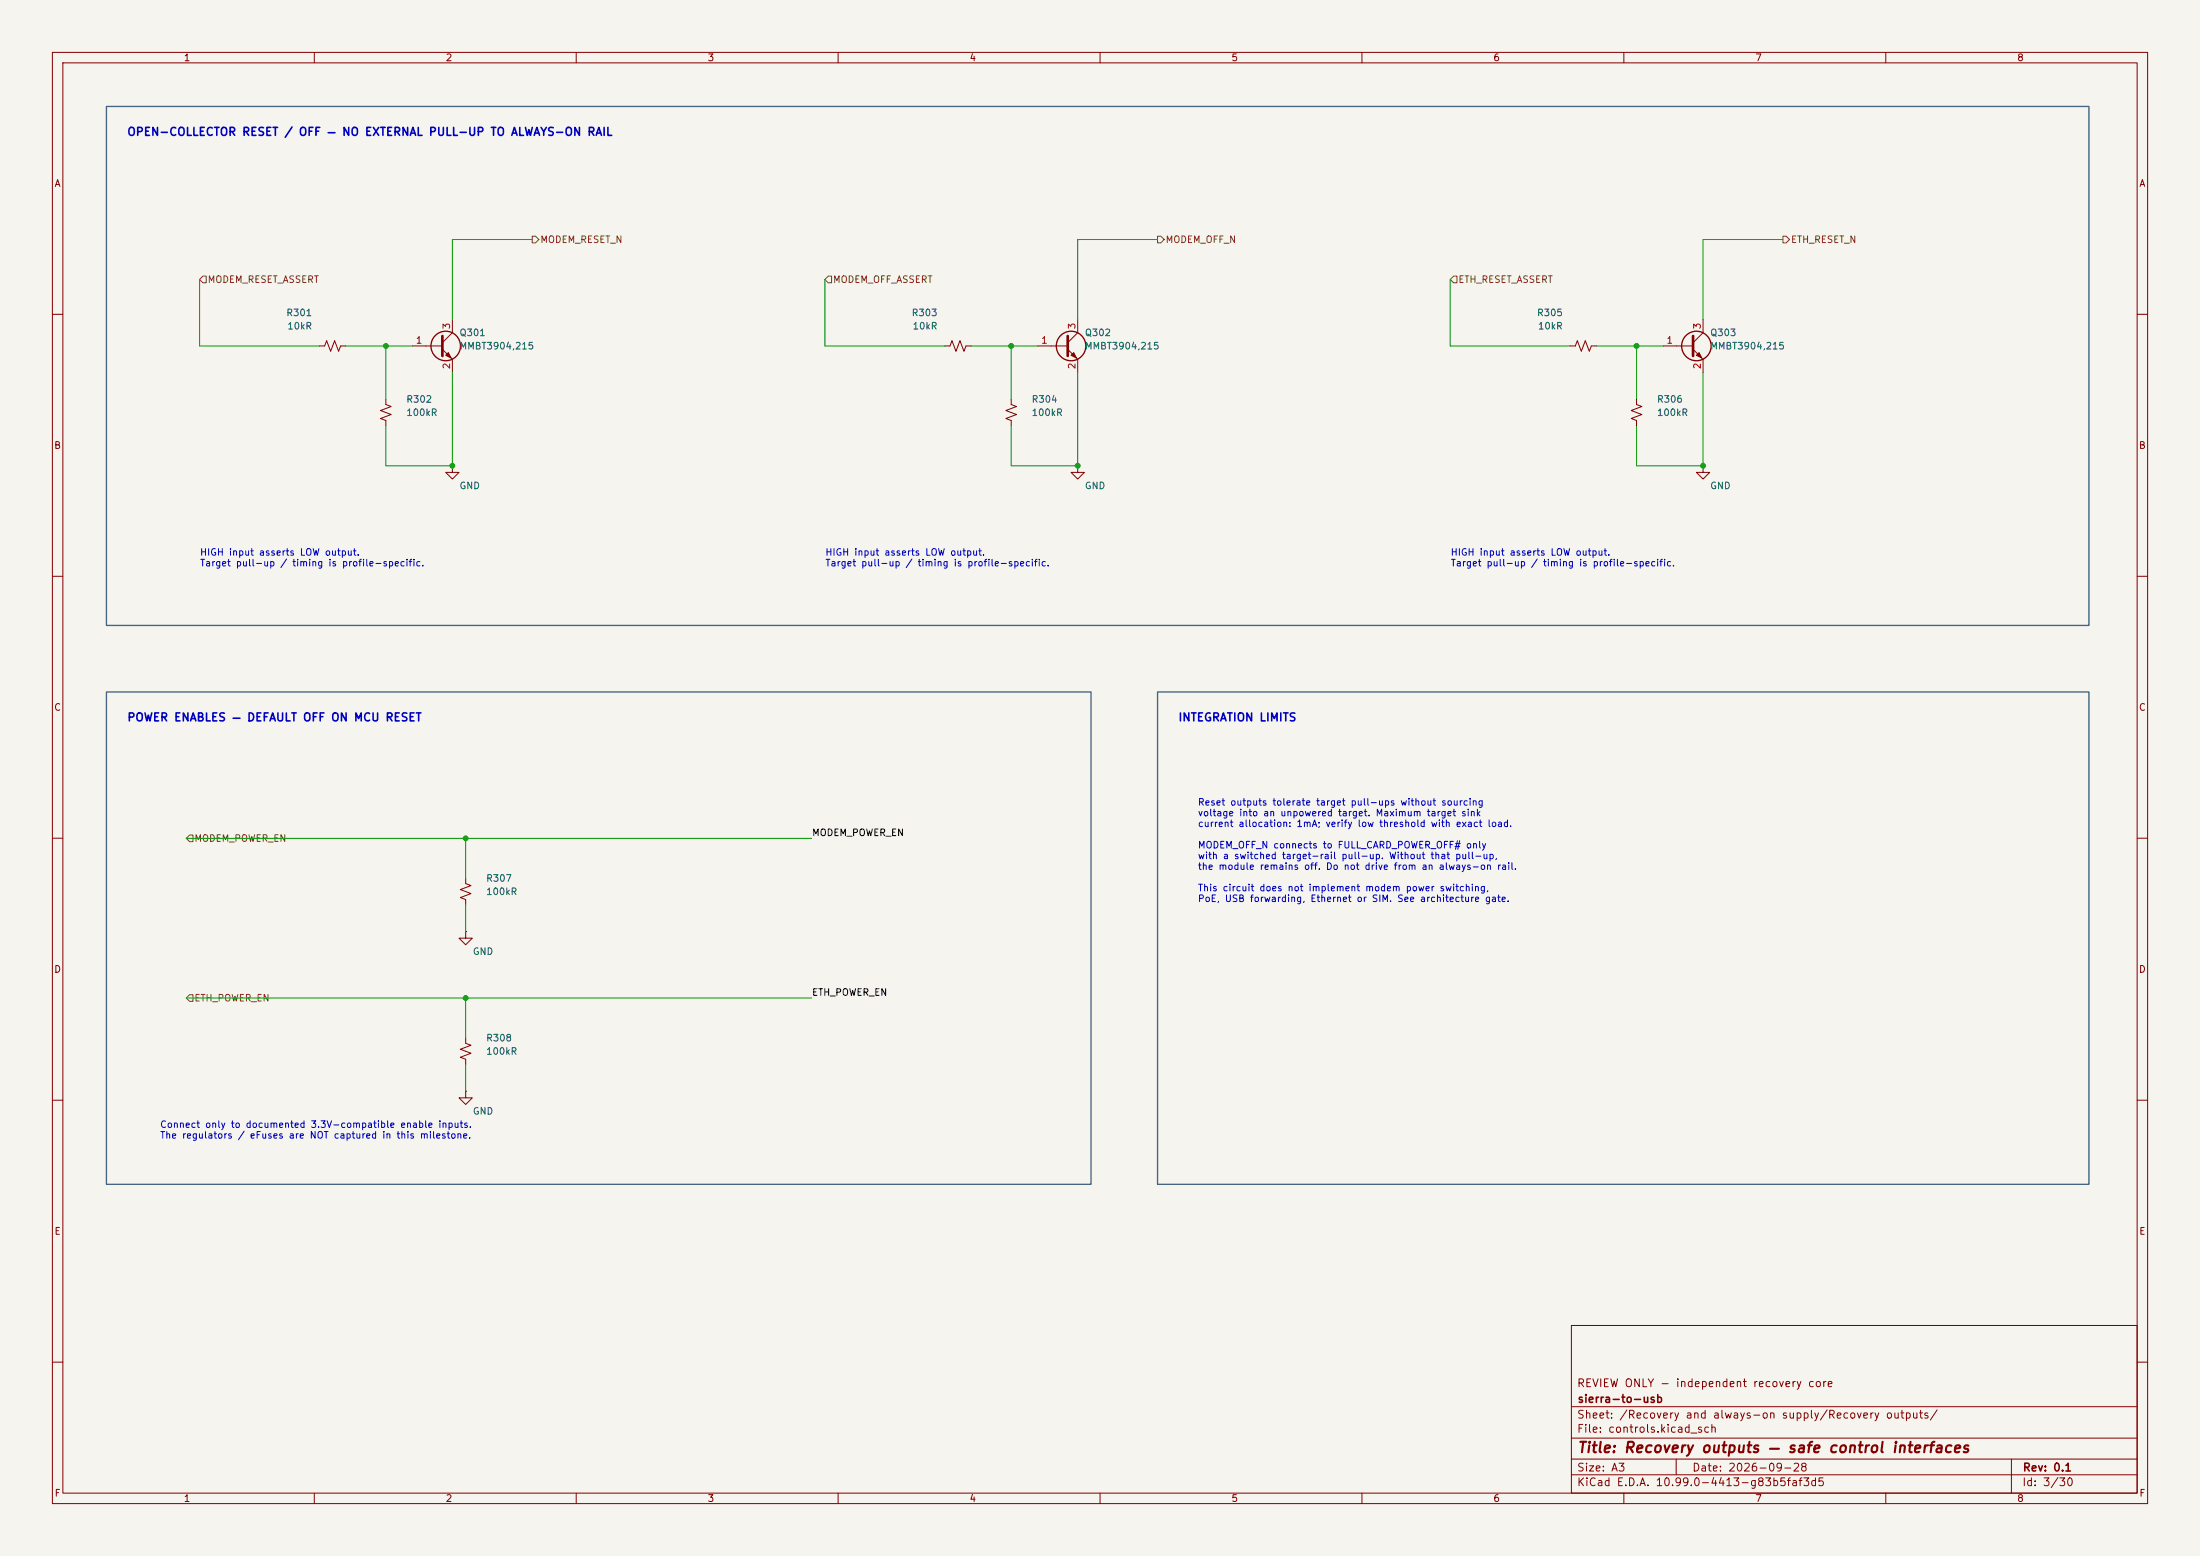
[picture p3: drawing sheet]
(kicad_sch
 (version 20260830)
 (generator "eeschema")
 (generator_version "10.99")
 (paper "A3")
 (title_block
  (title "Recovery outputs — safe control interfaces")
  (date "2026-09-28")
  (rev "0.1")
  (company "sierra-to-usb")
  (comment 1 "REVIEW ONLY - independent recovery core"))
 (lib_symbols
  (symbol "Device:R_Small_US"
   (pin_numbers (hide yes))
   (pin_names
    (offset 0.254) (hide yes)) (exclude_from_sim no) (in_bom yes) (on_board yes)
   (in_pos_files yes)
   (duplicate_pin_numbers_are_jumpers no)
   (property "Reference" "R" (at 0.762 0.508 0) (show_name no) (do_not_autoplace no) (effects (font (size 1.27 1.27)) (justify left)))
   (property "Value" "R_Small_US" (at 0.762 -1.016 0) (show_name no) (do_not_autoplace no) (effects (font (size 1.27 1.27)) (justify left)))
   (property "Footprint" "" (at 0 0 0) (show_name no) (do_not_autoplace no) (hide yes) (effects (font (size 1.27 1.27))))
   (property "Datasheet" "" (at 0 0 0) (show_name no) (do_not_autoplace no) (hide yes) (effects (font (size 1.27 1.27))))
   (property "Description" "Resistor, small US symbol" (at 0 0 0) (show_name no) (do_not_autoplace no) (hide yes) (effects (font (size 1.27 1.27))))
   (symbol "R_Small_US_1_1"
    (polyline (pts (xy 0 1.524) (xy 1.016 1.143) (xy 0 0.762) (xy -1.016 0.381) (xy 0 0)) (stroke (width 0) (type default)) (fill (type none)))
    (polyline (pts (xy 0 0) (xy 1.016 -0.381) (xy 0 -0.762) (xy -1.016 -1.143) (xy 0 -1.524)) (stroke (width 0) (type default)) (fill (type none)))
    (pin passive line (at 0 2.54 270) (length 1.016) (name "" (effects (font (size 1.27 1.27)))) (number "1" (effects (font (size 1.27 1.27)))))
    (pin passive line (at 0 -2.54 90) (length 1.016) (name "" (effects (font (size 1.27 1.27)))) (number "2" (effects (font (size 1.27 1.27))))))
   (embedded_fonts no))
  (symbol "Transistor_BJT:MMBT3904"
   (pin_names
    (offset 0) (hide yes)) (exclude_from_sim no) (in_bom yes) (on_board yes)
   (in_pos_files yes)
   (duplicate_pin_numbers_are_jumpers no)
   (property "Reference" "Q" (at 5.08 1.905 0) (show_name no) (do_not_autoplace no) (effects (font (size 1.27 1.27)) (justify left)))
   (property "Value" "MMBT3904" (at 5.08 0 0) (show_name no) (do_not_autoplace no) (effects (font (size 1.27 1.27)) (justify left)))
   (property "Footprint" "Package_TO_SOT_SMD:SOT-23" (at 5.08 -1.905 0) (show_name no) (do_not_autoplace no) (hide yes) (effects (font (size 1.27 1.27)
    (italic yes)) (justify left)))
   (property "Datasheet" "https://www.onsemi.com/pdf/datasheet/pzt3904-d.pdf" (at 0 0 0) (show_name no) (do_not_autoplace no) (hide yes) (effects (font (size 1.27 1.27)) (justify left)))
   (property "Description" "0.2A Ic, 40V Vce, Small Signal NPN Transistor, SOT-23" (at 0 0 0) (show_name no) (do_not_autoplace no) (hide yes) (effects (font (size 1.27 1.27))))
   (property "Sim.Device" "NPN" (at 0 0 0) (show_name no) (do_not_autoplace no) (hide yes) (effects (font (size 1.27 1.27))))
   (property "Sim.Pins" "1=B 2=E 3=C" (at 0 0 0) (show_name no) (do_not_autoplace no) (hide yes) (effects (font (size 1.27 1.27))))
   (symbol "MMBT3904_0_1"
    (polyline (pts (xy -2.54 0) (xy 0.635 0)) (stroke (width 0) (type default)) (fill (type none)))
    (polyline (pts (xy 0.635 1.905) (xy 0.635 -1.905)) (stroke (width 0.508) (type default)) (fill (type none)))
    (circle (center 1.27 0) (radius 2.8194) (stroke (width 0.254) (type default)) (fill (type none))))
   (symbol "MMBT3904_1_1"
    (polyline (pts (xy 0.635 0.635) (xy 2.54 2.54)) (stroke (width 0) (type default)) (fill (type none)))
    (polyline (pts (xy 0.635 -0.635) (xy 2.54 -2.54)) (stroke (width 0) (type default)) (fill (type none)))
    (polyline (pts (xy 1.27 -1.778) (xy 1.778 -1.27) (xy 2.286 -2.286) (xy 1.27 -1.778)) (stroke (width 0) (type default)) (fill (type outline)))
    (pin input line (at -5.08 0 0) (length 2.54) (name "B" (effects (font (size 1.27 1.27)))) (number "1" (effects (font (size 1.27 1.27)))))
    (pin passive line (at 2.54 -5.08 90) (length 2.54) (name "E" (effects (font (size 1.27 1.27)))) (number "2" (effects (font (size 1.27 1.27)))))
    (pin passive line (at 2.54 5.08 270) (length 2.54) (name "C" (effects (font (size 1.27 1.27)))) (number "3" (effects (font (size 1.27 1.27))))))
   (embedded_fonts no))
  (symbol "power:GND"
   (power global)
   (pin_numbers (hide yes))
   (pin_names
    (offset 0) (hide yes)) (exclude_from_sim no) (in_bom yes) (on_board yes)
   (in_pos_files yes)
   (duplicate_pin_numbers_are_jumpers no)
   (property "Reference" "#PWR" (at 0 -6.35 0) (show_name no) (do_not_autoplace no) (hide yes) (effects (font (size 1.27 1.27))))
   (property "Value" "GND" (at 0 -3.81 0) (show_name no) (do_not_autoplace no) (effects (font (size 1.27 1.27))))
   (property "Footprint" "" (at 0 0 0) (show_name no) (do_not_autoplace no) (hide yes) (effects (font (size 1.27 1.27))))
   (property "Datasheet" "" (at 0 0 0) (show_name no) (do_not_autoplace no) (hide yes) (effects (font (size 1.27 1.27))))
   (property "Description" "Power symbol creates a global label with name \"GND\" , ground" (at 0 0 0) (show_name no) (do_not_autoplace no) (hide yes) (effects (font (size 1.27 1.27))))
   (symbol "GND_0_1"
    (polyline (pts (xy 0 0) (xy 0 -1.27) (xy 1.27 -1.27) (xy 0 -2.54) (xy -1.27 -1.27) (xy 0 -1.27)) (stroke (width 0) (type default)) (fill (type none))))
   (symbol "GND_1_1"
    (pin power_in line (at 0 0 270) (length 0) (name "" (effects (font (size 1.27 1.27)))) (number "1" (effects (font (size 1.27 1.27))))))
   (embedded_fonts no)))
 (rectangle
  (start 20.32 132.08)
  (end 208.28 226.06)
  (stroke (width 0.254) (type default) (color 70 100 130 1))
  (fill (type none)))
 (rectangle
  (start 220.98 132.08)
  (end 398.78 226.06)
  (stroke (width 0.254) (type default) (color 70 100 130 1))
  (fill (type none)))
 (rectangle
  (start 20.32 20.32)
  (end 398.78 119.38)
  (stroke (width 0.254) (type default) (color 70 100 130 1))
  (fill (type none)))
 (text "INTEGRATION LIMITS"
  (exclude_from_sim no)
  (at 224.79 137.16 0)
  (effects (font (size 1.524 1.524)
    (bold yes)) (justify left)))
 (text "OPEN-COLLECTOR RESET / OFF — NO EXTERNAL PULL-UP TO ALWAYS-ON RAIL"
  (exclude_from_sim no)
  (at 24.13 25.4 0)
  (effects (font (size 1.524 1.524)
    (bold yes)) (justify left)))
 (text "POWER ENABLES — DEFAULT OFF ON MCU RESET"
  (exclude_from_sim no)
  (at 24.13 137.16 0)
  (effects (font (size 1.524 1.524)
    (bold yes)) (justify left)))
 (text "HIGH input asserts LOW output.\nTarget pull-up / timing is profile-specific."
  (exclude_from_sim no)
  (at 157.48 106.68 0)
  (effects (font (size 1.27 1.27)) (justify left)))
 (text "HIGH input asserts LOW output.\nTarget pull-up / timing is profile-specific."
  (exclude_from_sim no)
  (at 276.86 106.68 0)
  (effects (font (size 1.27 1.27)) (justify left)))
 (text "Reset outputs tolerate target pull-ups without sourcing\nvoltage into an unpowered target. Maximum target sink\ncurrent allocation: 1mA; verify low threshold with exact load.\n\nMODEM_OFF_N connects to FULL_CARD_POWER_OFF# only\nwith a switched target-rail pull-up. Without that pull-up,\nthe module remains off. Do not drive from an always-on rail.\n\nThis circuit does not implement modem power switching,\nPoE, USB forwarding, Ethernet or SIM. See architecture gate."
  (exclude_from_sim no)
  (at 228.6 162.56 0)
  (effects (font (size 1.27 1.27)) (justify left)))
 (text "HIGH input asserts LOW output.\nTarget pull-up / timing is profile-specific."
  (exclude_from_sim no)
  (at 38.1 106.68 0)
  (effects (font (size 1.27 1.27)) (justify left)))
 (text "Connect only to documented 3.3V-compatible enable inputs.\nThe regulators / eFuses are NOT captured in this milestone."
  (exclude_from_sim no)
  (at 30.48 215.9 0)
  (effects (font (size 1.27 1.27)) (justify left)))
 (junction
  (at 193.04 66.04)
  (diameter 0)
  (color 0 0 0 0))
 (junction
  (at 312.42 66.04)
  (diameter 0)
  (color 0 0 0 0))
 (junction
  (at 73.66 66.04)
  (diameter 0)
  (color 0 0 0 0))
 (junction
  (at 88.9 160.02)
  (diameter 0)
  (color 0 0 0 0))
 (junction
  (at 86.36 88.9)
  (diameter 0)
  (color 0 0 0 0))
 (junction
  (at 205.74 88.9)
  (diameter 0)
  (color 0 0 0 0))
 (junction
  (at 88.9 190.5)
  (diameter 0)
  (color 0 0 0 0))
 (junction
  (at 325.12 88.9)
  (diameter 0)
  (color 0 0 0 0))
 (wire
  (pts (xy 193.04 88.9) (xy 205.74 88.9))
  (stroke (width 0) (type default)))
 (wire
  (pts (xy 86.36 71.12) (xy 86.36 88.9))
  (stroke (width 0) (type default)))
 (wire
  (pts (xy 88.9 160.02) (xy 154.94 160.02))
  (stroke (width 0) (type default)))
 (wire
  (pts (xy 205.74 60.96) (xy 205.74 45.72))
  (stroke (width 0) (type default)))
 (wire
  (pts (xy 73.66 81.28) (xy 73.66 88.9))
  (stroke (width 0) (type default)))
 (wire
  (pts (xy 38.1 53.34) (xy 38.1 66.04))
  (stroke (width 0) (type default)))
 (wire
  (pts (xy 157.48 53.34) (xy 157.48 66.04))
  (stroke (width 0) (type default)))
 (wire
  (pts (xy 88.9 190.5) (xy 88.9 198.12))
  (stroke (width 0) (type default)))
 (wire
  (pts (xy 35.56 160.02) (xy 88.9 160.02))
  (stroke (width 0) (type default)))
 (wire
  (pts (xy 73.66 66.04) (xy 73.66 76.2))
  (stroke (width 0) (type default)))
 (wire
  (pts (xy 86.36 45.72) (xy 101.6 45.72))
  (stroke (width 0) (type default)))
 (wire
  (pts (xy 66.04 66.04) (xy 78.74 66.04))
  (stroke (width 0) (type default)))
 (wire
  (pts (xy 185.42 66.04) (xy 198.12 66.04))
  (stroke (width 0) (type default)))
 (wire
  (pts (xy 38.1 66.04) (xy 60.96 66.04))
  (stroke (width 0) (type default)))
 (wire
  (pts (xy 88.9 190.5) (xy 154.94 190.5))
  (stroke (width 0) (type default)))
 (wire
  (pts (xy 312.42 81.28) (xy 312.42 88.9))
  (stroke (width 0) (type default)))
 (wire
  (pts (xy 205.74 45.72) (xy 220.98 45.72))
  (stroke (width 0) (type default)))
 (wire
  (pts (xy 35.56 190.5) (xy 88.9 190.5))
  (stroke (width 0) (type default)))
 (wire
  (pts (xy 304.8 66.04) (xy 317.5 66.04))
  (stroke (width 0) (type default)))
 (wire
  (pts (xy 193.04 81.28) (xy 193.04 88.9))
  (stroke (width 0) (type default)))
 (wire
  (pts (xy 325.12 45.72) (xy 340.36 45.72))
  (stroke (width 0) (type default)))
 (wire
  (pts (xy 325.12 71.12) (xy 325.12 88.9))
  (stroke (width 0) (type default)))
 (wire
  (pts (xy 157.48 66.04) (xy 180.34 66.04))
  (stroke (width 0) (type default)))
 (wire
  (pts (xy 312.42 88.9) (xy 325.12 88.9))
  (stroke (width 0) (type default)))
 (wire
  (pts (xy 312.42 66.04) (xy 312.42 76.2))
  (stroke (width 0) (type default)))
 (wire
  (pts (xy 88.9 160.02) (xy 88.9 167.64))
  (stroke (width 0) (type default)))
 (wire
  (pts (xy 325.12 60.96) (xy 325.12 45.72))
  (stroke (width 0) (type default)))
 (wire
  (pts (xy 88.9 172.72) (xy 88.9 177.8))
  (stroke (width 0) (type default)))
 (wire
  (pts (xy 88.9 203.2) (xy 88.9 208.28))
  (stroke (width 0) (type default)))
 (wire
  (pts (xy 276.86 53.34) (xy 276.86 66.04))
  (stroke (width 0) (type default)))
 (wire
  (pts (xy 276.86 66.04) (xy 299.72 66.04))
  (stroke (width 0) (type default)))
 (wire
  (pts (xy 205.74 71.12) (xy 205.74 88.9))
  (stroke (width 0) (type default)))
 (wire
  (pts (xy 73.66 88.9) (xy 86.36 88.9))
  (stroke (width 0) (type default)))
 (wire
  (pts (xy 193.04 66.04) (xy 193.04 76.2))
  (stroke (width 0) (type default)))
 (wire
  (pts (xy 86.36 60.96) (xy 86.36 45.72))
  (stroke (width 0) (type default)))
 (label "MODEM_POWER_EN"
  (at 154.94 160.02 0)
  (effects (font (size 1.27 1.27)) (justify left bottom)))
 (label "ETH_POWER_EN"
  (at 154.94 190.5 0)
  (effects (font (size 1.27 1.27)) (justify left bottom)))
 (hierarchical_label "MODEM_OFF_ASSERT"
  (shape input)
  (at 157.48 53.34 0)
  (effects (font (size 1.27 1.27)) (justify left)))
 (hierarchical_label "ETH_RESET_N"
  (shape output)
  (at 340.36 45.72 0)
  (effects (font (size 1.27 1.27)) (justify left)))
 (hierarchical_label "ETH_POWER_EN"
  (shape input)
  (at 35.56 190.5 0)
  (effects (font (size 1.27 1.27)) (justify left)))
 (hierarchical_label "MODEM_POWER_EN"
  (shape input)
  (at 35.56 160.02 0)
  (effects (font (size 1.27 1.27)) (justify left)))
 (hierarchical_label "MODEM_RESET_ASSERT"
  (shape input)
  (at 38.1 53.34 0)
  (effects (font (size 1.27 1.27)) (justify left)))
 (hierarchical_label "MODEM_RESET_N"
  (shape output)
  (at 101.6 45.72 0)
  (effects (font (size 1.27 1.27)) (justify left)))
 (hierarchical_label "ETH_RESET_ASSERT"
  (shape input)
  (at 276.86 53.34 0)
  (effects (font (size 1.27 1.27)) (justify left)))
 (hierarchical_label "MODEM_OFF_N"
  (shape output)
  (at 220.98 45.72 0)
  (effects (font (size 1.27 1.27)) (justify left)))
 (symbol
  (lib_id "power:GND")
  (at 325.12 88.9 0)
  (unit 1)
  (body_style 1)
  (exclude_from_sim no)
  (in_bom no)
  (on_board yes)
  (in_pos_files yes)
  (dnp no)
  (property "Reference" "#PWR45" (at 328.93 86.36 0) (hide yes) (show_name no) (do_not_autoplace no) (effects (font (size 1.27 1.27)) (justify left)))
  (property "Value" "GND" (at 326.39 92.71 0) (show_name no) (do_not_autoplace no) (effects (font (size 1.27 1.27)) (justify left)))
  (property "Footprint" "" (at 325.12 88.9 0) (hide yes) (show_name no) (do_not_autoplace no) (effects (font (size 1.27 1.27)) (justify left)))
  (property "Datasheet" "" (at 325.12 88.9 0) (hide yes) (show_name no) (do_not_autoplace no) (effects (font (size 1.27 1.27)) (justify left)))
  (property "Description" "" (at 325.12 88.9 0) (show_name no) (do_not_autoplace no) (effects (font (size 1.27 1.27))))
  (pin "1")
  (instances (project "recovery" (path "" (reference "#PWR45") (unit 1))) (project "appliance" (path "" (reference "#PWR45") (unit 1)))))
 (symbol
  (lib_id "Device:R_Small_US")
  (at 73.66 78.74 0)
  (unit 1)
  (body_style 1)
  (exclude_from_sim no)
  (in_bom yes)
  (on_board yes)
  (in_pos_files yes)
  (dnp no)
  (property "Reference" "R302" (at 77.47 76.2 0) (show_name no) (do_not_autoplace no) (effects (font (size 1.27 1.27)) (justify left)))
  (property "Value" "100kR" (at 77.47 78.74 0) (show_name no) (do_not_autoplace no) (effects (font (size 1.27 1.27)) (justify left)))
  (property "Footprint" "Resistor_SMD:R_0603_1608Metric_Pad0.98x0.95mm_HandSolder" (at 73.66 78.74 0) (hide yes) (show_name no) (do_not_autoplace no) (effects (font (size 1.27 1.27)) (justify left)))
  (property "Datasheet" "https://www.yageo.com/upload/media/product/productsearch/datasheet/rchip/PYu-RC_Group_51_RoHS_L_12.pdf" (at 73.66 78.74 0) (hide yes) (show_name no) (do_not_autoplace no) (effects (font (size 1.27 1.27))))
  (property "Description" "" (at 73.66 78.74 0) (show_name no) (do_not_autoplace no) (effects (font (size 1.27 1.27))))
  (property "MPN" "RC0603FR-07100KL" (at 73.66 78.74 0) (hide yes) (show_name no) (do_not_autoplace no) (effects (font (size 1.27 1.27))))
  (property "Manufacturer" "Yageo" (at 73.66 78.74 0) (hide yes) (show_name no) (do_not_autoplace no) (effects (font (size 1.27 1.27))))
  (property "LCSC" "C14675" (at 73.66 78.74 0) (hide yes) (show_name no) (do_not_autoplace no) (effects (font (size 1.27 1.27))))
  (property "Tolerance" "1%" (at 73.66 78.74 0) (hide yes) (show_name no) (do_not_autoplace no) (effects (font (size 1.27 1.27))))
  (property "Power Rating" "0.1W" (at 73.66 78.74 0) (hide yes) (show_name no) (do_not_autoplace no) (effects (font (size 1.27 1.27))))
  (property "Voltage Rating" "75V" (at 73.66 78.74 0) (hide yes) (show_name no) (do_not_autoplace no) (effects (font (size 1.27 1.27))))
  (pin "1")
  (pin "2")
  (instances (project "recovery" (path "" (reference "R302") (unit 1))) (project "appliance" (path "" (reference "R302") (unit 1)))))
 (symbol
  (lib_id "power:GND")
  (at 86.36 88.9 0)
  (unit 1)
  (body_style 1)
  (exclude_from_sim no)
  (in_bom no)
  (on_board yes)
  (in_pos_files yes)
  (dnp no)
  (property "Reference" "#PWR13" (at 90.17 86.36 0) (hide yes) (show_name no) (do_not_autoplace no) (effects (font (size 1.27 1.27)) (justify left)))
  (property "Value" "GND" (at 87.63 92.71 0) (show_name no) (do_not_autoplace no) (effects (font (size 1.27 1.27)) (justify left)))
  (property "Footprint" "" (at 86.36 88.9 0) (hide yes) (show_name no) (do_not_autoplace no) (effects (font (size 1.27 1.27)) (justify left)))
  (property "Datasheet" "" (at 86.36 88.9 0) (hide yes) (show_name no) (do_not_autoplace no) (effects (font (size 1.27 1.27)) (justify left)))
  (property "Description" "" (at 86.36 88.9 0) (show_name no) (do_not_autoplace no) (effects (font (size 1.27 1.27))))
  (pin "1")
  (instances (project "recovery" (path "" (reference "#PWR13") (unit 1))) (project "appliance" (path "" (reference "#PWR13") (unit 1)))))
 (symbol
  (lib_id "Transistor_BJT:MMBT3904")
  (at 322.58 66.04 0)
  (unit 1)
  (body_style 1)
  (exclude_from_sim no)
  (in_bom yes)
  (on_board yes)
  (in_pos_files yes)
  (dnp no)
  (property "Reference" "Q303" (at 326.39 63.5 0) (show_name no) (do_not_autoplace no) (effects (font (size 1.27 1.27)) (justify left)))
  (property "Value" "MMBT3904,215" (at 326.39 66.04 0) (show_name no) (do_not_autoplace no) (effects (font (size 1.27 1.27)) (justify left)))
  (property "Footprint" "Package_TO_SOT_SMD:SOT-23_Handsoldering" (at 322.58 66.04 0) (hide yes) (show_name no) (do_not_autoplace no) (effects (font (size 1.27 1.27)) (justify left)))
  (property "Datasheet" "https://assets.nexperia.com/documents/data-sheet/MMBT3904.pdf" (at 322.58 66.04 0) (hide yes) (show_name no) (do_not_autoplace no) (effects (font (size 1.27 1.27)) (justify left)))
  (property "Description" "" (at 322.58 66.04 0) (show_name no) (do_not_autoplace no) (effects (font (size 1.27 1.27))))
  (property "MPN" "MMBT3904,215" (at 322.58 66.04 0) (hide yes) (show_name no) (do_not_autoplace no) (effects (font (size 1.27 1.27))))
  (property "Manufacturer" "Nexperia" (at 322.58 66.04 0) (hide yes) (show_name no) (do_not_autoplace no) (effects (font (size 1.27 1.27))))
  (pin "1")
  (pin "2")
  (pin "3")
  (instances (project "recovery" (path "" (reference "Q303") (unit 1))) (project "appliance" (path "" (reference "Q303") (unit 1)))))
 (symbol
  (lib_id "Device:R_Small_US")
  (at 182.88 66.04 90)
  (unit 1)
  (body_style 1)
  (exclude_from_sim no)
  (in_bom yes)
  (on_board yes)
  (in_pos_files yes)
  (dnp no)
  (property "Reference" "R303" (at 179.07 59.69 90) (show_name no) (do_not_autoplace no) (effects (font (size 1.27 1.27)) (justify left)))
  (property "Value" "10kR" (at 179.07 62.23 90) (show_name no) (do_not_autoplace no) (effects (font (size 1.27 1.27)) (justify left)))
  (property "Footprint" "Resistor_SMD:R_0603_1608Metric_Pad0.98x0.95mm_HandSolder" (at 182.88 66.04 90) (hide yes) (show_name no) (do_not_autoplace no) (effects (font (size 1.27 1.27)) (justify left)))
  (property "Datasheet" "https://www.yageo.com/upload/media/product/productsearch/datasheet/rchip/PYu-RC_Group_51_RoHS_L_12.pdf" (at 182.88 66.04 0) (hide yes) (show_name no) (do_not_autoplace no) (effects (font (size 1.27 1.27))))
  (property "Description" "" (at 182.88 66.04 0) (show_name no) (do_not_autoplace no) (effects (font (size 1.27 1.27))))
  (property "MPN" "RC0603FR-0710KL" (at 182.88 66.04 0) (hide yes) (show_name no) (do_not_autoplace no) (effects (font (size 1.27 1.27))))
  (property "Manufacturer" "Yageo" (at 182.88 66.04 0) (hide yes) (show_name no) (do_not_autoplace no) (effects (font (size 1.27 1.27))))
  (property "LCSC" "C98220" (at 182.88 66.04 0) (hide yes) (show_name no) (do_not_autoplace no) (effects (font (size 1.27 1.27))))
  (property "Tolerance" "1%" (at 182.88 66.04 0) (hide yes) (show_name no) (do_not_autoplace no) (effects (font (size 1.27 1.27))))
  (property "Power Rating" "0.1W" (at 182.88 66.04 0) (hide yes) (show_name no) (do_not_autoplace no) (effects (font (size 1.27 1.27))))
  (property "Voltage Rating" "75V" (at 182.88 66.04 0) (hide yes) (show_name no) (do_not_autoplace no) (effects (font (size 1.27 1.27))))
  (pin "1")
  (pin "2")
  (instances (project "recovery" (path "" (reference "R303") (unit 1))) (project "appliance" (path "" (reference "R303") (unit 1)))))
 (symbol
  (lib_id "Transistor_BJT:MMBT3904")
  (at 83.82 66.04 0)
  (unit 1)
  (body_style 1)
  (exclude_from_sim no)
  (in_bom yes)
  (on_board yes)
  (in_pos_files yes)
  (dnp no)
  (property "Reference" "Q301" (at 87.63 63.5 0) (show_name no) (do_not_autoplace no) (effects (font (size 1.27 1.27)) (justify left)))
  (property "Value" "MMBT3904,215" (at 87.63 66.04 0) (show_name no) (do_not_autoplace no) (effects (font (size 1.27 1.27)) (justify left)))
  (property "Footprint" "Package_TO_SOT_SMD:SOT-23_Handsoldering" (at 83.82 66.04 0) (hide yes) (show_name no) (do_not_autoplace no) (effects (font (size 1.27 1.27)) (justify left)))
  (property "Datasheet" "https://assets.nexperia.com/documents/data-sheet/MMBT3904.pdf" (at 83.82 66.04 0) (hide yes) (show_name no) (do_not_autoplace no) (effects (font (size 1.27 1.27)) (justify left)))
  (property "Description" "" (at 83.82 66.04 0) (show_name no) (do_not_autoplace no) (effects (font (size 1.27 1.27))))
  (property "MPN" "MMBT3904,215" (at 83.82 66.04 0) (hide yes) (show_name no) (do_not_autoplace no) (effects (font (size 1.27 1.27))))
  (property "Manufacturer" "Nexperia" (at 83.82 66.04 0) (hide yes) (show_name no) (do_not_autoplace no) (effects (font (size 1.27 1.27))))
  (pin "1")
  (pin "2")
  (pin "3")
  (instances (project "recovery" (path "" (reference "Q301") (unit 1))) (project "appliance" (path "" (reference "Q301") (unit 1)))))
 (symbol
  (lib_id "Device:R_Small_US")
  (at 193.04 78.74 0)
  (unit 1)
  (body_style 1)
  (exclude_from_sim no)
  (in_bom yes)
  (on_board yes)
  (in_pos_files yes)
  (dnp no)
  (property "Reference" "R304" (at 196.85 76.2 0) (show_name no) (do_not_autoplace no) (effects (font (size 1.27 1.27)) (justify left)))
  (property "Value" "100kR" (at 196.85 78.74 0) (show_name no) (do_not_autoplace no) (effects (font (size 1.27 1.27)) (justify left)))
  (property "Footprint" "Resistor_SMD:R_0603_1608Metric_Pad0.98x0.95mm_HandSolder" (at 193.04 78.74 0) (hide yes) (show_name no) (do_not_autoplace no) (effects (font (size 1.27 1.27)) (justify left)))
  (property "Datasheet" "https://www.yageo.com/upload/media/product/productsearch/datasheet/rchip/PYu-RC_Group_51_RoHS_L_12.pdf" (at 193.04 78.74 0) (hide yes) (show_name no) (do_not_autoplace no) (effects (font (size 1.27 1.27))))
  (property "Description" "" (at 193.04 78.74 0) (show_name no) (do_not_autoplace no) (effects (font (size 1.27 1.27))))
  (property "MPN" "RC0603FR-07100KL" (at 193.04 78.74 0) (hide yes) (show_name no) (do_not_autoplace no) (effects (font (size 1.27 1.27))))
  (property "Manufacturer" "Yageo" (at 193.04 78.74 0) (hide yes) (show_name no) (do_not_autoplace no) (effects (font (size 1.27 1.27))))
  (property "LCSC" "C14675" (at 193.04 78.74 0) (hide yes) (show_name no) (do_not_autoplace no) (effects (font (size 1.27 1.27))))
  (property "Tolerance" "1%" (at 193.04 78.74 0) (hide yes) (show_name no) (do_not_autoplace no) (effects (font (size 1.27 1.27))))
  (property "Power Rating" "0.1W" (at 193.04 78.74 0) (hide yes) (show_name no) (do_not_autoplace no) (effects (font (size 1.27 1.27))))
  (property "Voltage Rating" "75V" (at 193.04 78.74 0) (hide yes) (show_name no) (do_not_autoplace no) (effects (font (size 1.27 1.27))))
  (pin "1")
  (pin "2")
  (instances (project "recovery" (path "" (reference "R304") (unit 1))) (project "appliance" (path "" (reference "R304") (unit 1)))))
 (symbol
  (lib_id "Device:R_Small_US")
  (at 88.9 200.66 0)
  (unit 1)
  (body_style 1)
  (exclude_from_sim no)
  (in_bom yes)
  (on_board yes)
  (in_pos_files yes)
  (dnp no)
  (property "Reference" "R308" (at 92.71 198.12 0) (show_name no) (do_not_autoplace no) (effects (font (size 1.27 1.27)) (justify left)))
  (property "Value" "100kR" (at 92.71 200.66 0) (show_name no) (do_not_autoplace no) (effects (font (size 1.27 1.27)) (justify left)))
  (property "Footprint" "Resistor_SMD:R_0603_1608Metric_Pad0.98x0.95mm_HandSolder" (at 88.9 200.66 0) (hide yes) (show_name no) (do_not_autoplace no) (effects (font (size 1.27 1.27)) (justify left)))
  (property "Datasheet" "https://www.yageo.com/upload/media/product/productsearch/datasheet/rchip/PYu-RC_Group_51_RoHS_L_12.pdf" (at 88.9 200.66 0) (hide yes) (show_name no) (do_not_autoplace no) (effects (font (size 1.27 1.27))))
  (property "Description" "" (at 88.9 200.66 0) (show_name no) (do_not_autoplace no) (effects (font (size 1.27 1.27))))
  (property "MPN" "RC0603FR-07100KL" (at 88.9 200.66 0) (hide yes) (show_name no) (do_not_autoplace no) (effects (font (size 1.27 1.27))))
  (property "Manufacturer" "Yageo" (at 88.9 200.66 0) (hide yes) (show_name no) (do_not_autoplace no) (effects (font (size 1.27 1.27))))
  (property "LCSC" "C14675" (at 88.9 200.66 0) (hide yes) (show_name no) (do_not_autoplace no) (effects (font (size 1.27 1.27))))
  (property "Tolerance" "1%" (at 88.9 200.66 0) (hide yes) (show_name no) (do_not_autoplace no) (effects (font (size 1.27 1.27))))
  (property "Power Rating" "0.1W" (at 88.9 200.66 0) (hide yes) (show_name no) (do_not_autoplace no) (effects (font (size 1.27 1.27))))
  (property "Voltage Rating" "75V" (at 88.9 200.66 0) (hide yes) (show_name no) (do_not_autoplace no) (effects (font (size 1.27 1.27))))
  (pin "1")
  (pin "2")
  (instances (project "recovery" (path "" (reference "R308") (unit 1))) (project "appliance" (path "" (reference "R308") (unit 1)))))
 (symbol
  (lib_id "Device:R_Small_US")
  (at 302.26 66.04 90)
  (unit 1)
  (body_style 1)
  (exclude_from_sim no)
  (in_bom yes)
  (on_board yes)
  (in_pos_files yes)
  (dnp no)
  (property "Reference" "R305" (at 298.45 59.69 90) (show_name no) (do_not_autoplace no) (effects (font (size 1.27 1.27)) (justify left)))
  (property "Value" "10kR" (at 298.45 62.23 90) (show_name no) (do_not_autoplace no) (effects (font (size 1.27 1.27)) (justify left)))
  (property "Footprint" "Resistor_SMD:R_0603_1608Metric_Pad0.98x0.95mm_HandSolder" (at 302.26 66.04 90) (hide yes) (show_name no) (do_not_autoplace no) (effects (font (size 1.27 1.27)) (justify left)))
  (property "Datasheet" "https://www.yageo.com/upload/media/product/productsearch/datasheet/rchip/PYu-RC_Group_51_RoHS_L_12.pdf" (at 302.26 66.04 0) (hide yes) (show_name no) (do_not_autoplace no) (effects (font (size 1.27 1.27))))
  (property "Description" "" (at 302.26 66.04 0) (show_name no) (do_not_autoplace no) (effects (font (size 1.27 1.27))))
  (property "MPN" "RC0603FR-0710KL" (at 302.26 66.04 0) (hide yes) (show_name no) (do_not_autoplace no) (effects (font (size 1.27 1.27))))
  (property "Manufacturer" "Yageo" (at 302.26 66.04 0) (hide yes) (show_name no) (do_not_autoplace no) (effects (font (size 1.27 1.27))))
  (property "LCSC" "C98220" (at 302.26 66.04 0) (hide yes) (show_name no) (do_not_autoplace no) (effects (font (size 1.27 1.27))))
  (property "Tolerance" "1%" (at 302.26 66.04 0) (hide yes) (show_name no) (do_not_autoplace no) (effects (font (size 1.27 1.27))))
  (property "Power Rating" "0.1W" (at 302.26 66.04 0) (hide yes) (show_name no) (do_not_autoplace no) (effects (font (size 1.27 1.27))))
  (property "Voltage Rating" "75V" (at 302.26 66.04 0) (hide yes) (show_name no) (do_not_autoplace no) (effects (font (size 1.27 1.27))))
  (pin "1")
  (pin "2")
  (instances (project "recovery" (path "" (reference "R305") (unit 1))) (project "appliance" (path "" (reference "R305") (unit 1)))))
 (symbol
  (lib_id "power:GND")
  (at 88.9 177.8 0)
  (unit 1)
  (body_style 1)
  (exclude_from_sim no)
  (in_bom no)
  (on_board yes)
  (in_pos_files yes)
  (dnp no)
  (property "Reference" "#PWR60" (at 92.71 175.26 0) (hide yes) (show_name no) (do_not_autoplace no) (effects (font (size 1.27 1.27)) (justify left)))
  (property "Value" "GND" (at 90.17 181.61 0) (show_name no) (do_not_autoplace no) (effects (font (size 1.27 1.27)) (justify left)))
  (property "Footprint" "" (at 88.9 177.8 0) (hide yes) (show_name no) (do_not_autoplace no) (effects (font (size 1.27 1.27)) (justify left)))
  (property "Datasheet" "" (at 88.9 177.8 0) (hide yes) (show_name no) (do_not_autoplace no) (effects (font (size 1.27 1.27)) (justify left)))
  (property "Description" "" (at 88.9 177.8 0) (show_name no) (do_not_autoplace no) (effects (font (size 1.27 1.27))))
  (pin "1")
  (instances (project "recovery" (path "" (reference "#PWR60") (unit 1))) (project "appliance" (path "" (reference "#PWR60") (unit 1)))))
 (symbol
  (lib_id "Transistor_BJT:MMBT3904")
  (at 203.2 66.04 0)
  (unit 1)
  (body_style 1)
  (exclude_from_sim no)
  (in_bom yes)
  (on_board yes)
  (in_pos_files yes)
  (dnp no)
  (property "Reference" "Q302" (at 207.01 63.5 0) (show_name no) (do_not_autoplace no) (effects (font (size 1.27 1.27)) (justify left)))
  (property "Value" "MMBT3904,215" (at 207.01 66.04 0) (show_name no) (do_not_autoplace no) (effects (font (size 1.27 1.27)) (justify left)))
  (property "Footprint" "Package_TO_SOT_SMD:SOT-23_Handsoldering" (at 203.2 66.04 0) (hide yes) (show_name no) (do_not_autoplace no) (effects (font (size 1.27 1.27)) (justify left)))
  (property "Datasheet" "https://assets.nexperia.com/documents/data-sheet/MMBT3904.pdf" (at 203.2 66.04 0) (hide yes) (show_name no) (do_not_autoplace no) (effects (font (size 1.27 1.27)) (justify left)))
  (property "Description" "" (at 203.2 66.04 0) (show_name no) (do_not_autoplace no) (effects (font (size 1.27 1.27))))
  (property "MPN" "MMBT3904,215" (at 203.2 66.04 0) (hide yes) (show_name no) (do_not_autoplace no) (effects (font (size 1.27 1.27))))
  (property "Manufacturer" "Nexperia" (at 203.2 66.04 0) (hide yes) (show_name no) (do_not_autoplace no) (effects (font (size 1.27 1.27))))
  (pin "1")
  (pin "2")
  (pin "3")
  (instances (project "recovery" (path "" (reference "Q302") (unit 1))) (project "appliance" (path "" (reference "Q302") (unit 1)))))
 (symbol
  (lib_id "Device:R_Small_US")
  (at 63.5 66.04 90)
  (unit 1)
  (body_style 1)
  (exclude_from_sim no)
  (in_bom yes)
  (on_board yes)
  (in_pos_files yes)
  (dnp no)
  (property "Reference" "R301" (at 59.69 59.69 90) (show_name no) (do_not_autoplace no) (effects (font (size 1.27 1.27)) (justify left)))
  (property "Value" "10kR" (at 59.69 62.23 90) (show_name no) (do_not_autoplace no) (effects (font (size 1.27 1.27)) (justify left)))
  (property "Footprint" "Resistor_SMD:R_0603_1608Metric_Pad0.98x0.95mm_HandSolder" (at 63.5 66.04 90) (hide yes) (show_name no) (do_not_autoplace no) (effects (font (size 1.27 1.27)) (justify left)))
  (property "Datasheet" "https://www.yageo.com/upload/media/product/productsearch/datasheet/rchip/PYu-RC_Group_51_RoHS_L_12.pdf" (at 63.5 66.04 0) (hide yes) (show_name no) (do_not_autoplace no) (effects (font (size 1.27 1.27))))
  (property "Description" "" (at 63.5 66.04 0) (show_name no) (do_not_autoplace no) (effects (font (size 1.27 1.27))))
  (property "MPN" "RC0603FR-0710KL" (at 63.5 66.04 0) (hide yes) (show_name no) (do_not_autoplace no) (effects (font (size 1.27 1.27))))
  (property "Manufacturer" "Yageo" (at 63.5 66.04 0) (hide yes) (show_name no) (do_not_autoplace no) (effects (font (size 1.27 1.27))))
  (property "LCSC" "C98220" (at 63.5 66.04 0) (hide yes) (show_name no) (do_not_autoplace no) (effects (font (size 1.27 1.27))))
  (property "Tolerance" "1%" (at 63.5 66.04 0) (hide yes) (show_name no) (do_not_autoplace no) (effects (font (size 1.27 1.27))))
  (property "Power Rating" "0.1W" (at 63.5 66.04 0) (hide yes) (show_name no) (do_not_autoplace no) (effects (font (size 1.27 1.27))))
  (property "Voltage Rating" "75V" (at 63.5 66.04 0) (hide yes) (show_name no) (do_not_autoplace no) (effects (font (size 1.27 1.27))))
  (pin "1")
  (pin "2")
  (instances (project "recovery" (path "" (reference "R301") (unit 1))) (project "appliance" (path "" (reference "R301") (unit 1)))))
 (symbol
  (lib_id "Device:R_Small_US")
  (at 312.42 78.74 0)
  (unit 1)
  (body_style 1)
  (exclude_from_sim no)
  (in_bom yes)
  (on_board yes)
  (in_pos_files yes)
  (dnp no)
  (property "Reference" "R306" (at 316.23 76.2 0) (show_name no) (do_not_autoplace no) (effects (font (size 1.27 1.27)) (justify left)))
  (property "Value" "100kR" (at 316.23 78.74 0) (show_name no) (do_not_autoplace no) (effects (font (size 1.27 1.27)) (justify left)))
  (property "Footprint" "Resistor_SMD:R_0603_1608Metric_Pad0.98x0.95mm_HandSolder" (at 312.42 78.74 0) (hide yes) (show_name no) (do_not_autoplace no) (effects (font (size 1.27 1.27)) (justify left)))
  (property "Datasheet" "https://www.yageo.com/upload/media/product/productsearch/datasheet/rchip/PYu-RC_Group_51_RoHS_L_12.pdf" (at 312.42 78.74 0) (hide yes) (show_name no) (do_not_autoplace no) (effects (font (size 1.27 1.27))))
  (property "Description" "" (at 312.42 78.74 0) (show_name no) (do_not_autoplace no) (effects (font (size 1.27 1.27))))
  (property "MPN" "RC0603FR-07100KL" (at 312.42 78.74 0) (hide yes) (show_name no) (do_not_autoplace no) (effects (font (size 1.27 1.27))))
  (property "Manufacturer" "Yageo" (at 312.42 78.74 0) (hide yes) (show_name no) (do_not_autoplace no) (effects (font (size 1.27 1.27))))
  (property "LCSC" "C14675" (at 312.42 78.74 0) (hide yes) (show_name no) (do_not_autoplace no) (effects (font (size 1.27 1.27))))
  (property "Tolerance" "1%" (at 312.42 78.74 0) (hide yes) (show_name no) (do_not_autoplace no) (effects (font (size 1.27 1.27))))
  (property "Power Rating" "0.1W" (at 312.42 78.74 0) (hide yes) (show_name no) (do_not_autoplace no) (effects (font (size 1.27 1.27))))
  (property "Voltage Rating" "75V" (at 312.42 78.74 0) (hide yes) (show_name no) (do_not_autoplace no) (effects (font (size 1.27 1.27))))
  (pin "1")
  (pin "2")
  (instances (project "recovery" (path "" (reference "R306") (unit 1))) (project "appliance" (path "" (reference "R306") (unit 1)))))
 (symbol
  (lib_id "power:GND")
  (at 205.74 88.9 0)
  (unit 1)
  (body_style 1)
  (exclude_from_sim no)
  (in_bom no)
  (on_board yes)
  (in_pos_files yes)
  (dnp no)
  (property "Reference" "#PWR29" (at 209.55 86.36 0) (hide yes) (show_name no) (do_not_autoplace no) (effects (font (size 1.27 1.27)) (justify left)))
  (property "Value" "GND" (at 207.01 92.71 0) (show_name no) (do_not_autoplace no) (effects (font (size 1.27 1.27)) (justify left)))
  (property "Footprint" "" (at 205.74 88.9 0) (hide yes) (show_name no) (do_not_autoplace no) (effects (font (size 1.27 1.27)) (justify left)))
  (property "Datasheet" "" (at 205.74 88.9 0) (hide yes) (show_name no) (do_not_autoplace no) (effects (font (size 1.27 1.27)) (justify left)))
  (property "Description" "" (at 205.74 88.9 0) (show_name no) (do_not_autoplace no) (effects (font (size 1.27 1.27))))
  (pin "1")
  (instances (project "recovery" (path "" (reference "#PWR29") (unit 1))) (project "appliance" (path "" (reference "#PWR29") (unit 1)))))
 (symbol
  (lib_id "Device:R_Small_US")
  (at 88.9 170.18 0)
  (unit 1)
  (body_style 1)
  (exclude_from_sim no)
  (in_bom yes)
  (on_board yes)
  (in_pos_files yes)
  (dnp no)
  (property "Reference" "R307" (at 92.71 167.64 0) (show_name no) (do_not_autoplace no) (effects (font (size 1.27 1.27)) (justify left)))
  (property "Value" "100kR" (at 92.71 170.18 0) (show_name no) (do_not_autoplace no) (effects (font (size 1.27 1.27)) (justify left)))
  (property "Footprint" "Resistor_SMD:R_0603_1608Metric_Pad0.98x0.95mm_HandSolder" (at 88.9 170.18 0) (hide yes) (show_name no) (do_not_autoplace no) (effects (font (size 1.27 1.27)) (justify left)))
  (property "Datasheet" "https://www.yageo.com/upload/media/product/productsearch/datasheet/rchip/PYu-RC_Group_51_RoHS_L_12.pdf" (at 88.9 170.18 0) (hide yes) (show_name no) (do_not_autoplace no) (effects (font (size 1.27 1.27))))
  (property "Description" "" (at 88.9 170.18 0) (show_name no) (do_not_autoplace no) (effects (font (size 1.27 1.27))))
  (property "MPN" "RC0603FR-07100KL" (at 88.9 170.18 0) (hide yes) (show_name no) (do_not_autoplace no) (effects (font (size 1.27 1.27))))
  (property "Manufacturer" "Yageo" (at 88.9 170.18 0) (hide yes) (show_name no) (do_not_autoplace no) (effects (font (size 1.27 1.27))))
  (property "LCSC" "C14675" (at 88.9 170.18 0) (hide yes) (show_name no) (do_not_autoplace no) (effects (font (size 1.27 1.27))))
  (property "Tolerance" "1%" (at 88.9 170.18 0) (hide yes) (show_name no) (do_not_autoplace no) (effects (font (size 1.27 1.27))))
  (property "Power Rating" "0.1W" (at 88.9 170.18 0) (hide yes) (show_name no) (do_not_autoplace no) (effects (font (size 1.27 1.27))))
  (property "Voltage Rating" "75V" (at 88.9 170.18 0) (hide yes) (show_name no) (do_not_autoplace no) (effects (font (size 1.27 1.27))))
  (pin "1")
  (pin "2")
  (instances (project "recovery" (path "" (reference "R307") (unit 1))) (project "appliance" (path "" (reference "R307") (unit 1)))))
 (symbol
  (lib_id "power:GND")
  (at 88.9 208.28 0)
  (unit 1)
  (body_style 1)
  (exclude_from_sim no)
  (in_bom no)
  (on_board yes)
  (in_pos_files yes)
  (dnp no)
  (property "Reference" "#PWR68" (at 92.71 205.74 0) (hide yes) (show_name no) (do_not_autoplace no) (effects (font (size 1.27 1.27)) (justify left)))
  (property "Value" "GND" (at 90.17 212.09 0) (show_name no) (do_not_autoplace no) (effects (font (size 1.27 1.27)) (justify left)))
  (property "Footprint" "" (at 88.9 208.28 0) (hide yes) (show_name no) (do_not_autoplace no) (effects (font (size 1.27 1.27)) (justify left)))
  (property "Datasheet" "" (at 88.9 208.28 0) (hide yes) (show_name no) (do_not_autoplace no) (effects (font (size 1.27 1.27)) (justify left)))
  (property "Description" "" (at 88.9 208.28 0) (show_name no) (do_not_autoplace no) (effects (font (size 1.27 1.27))))
  (pin "1")
  (instances (project "recovery" (path "" (reference "#PWR68") (unit 1))) (project "appliance" (path "" (reference "#PWR68") (unit 1))))))
